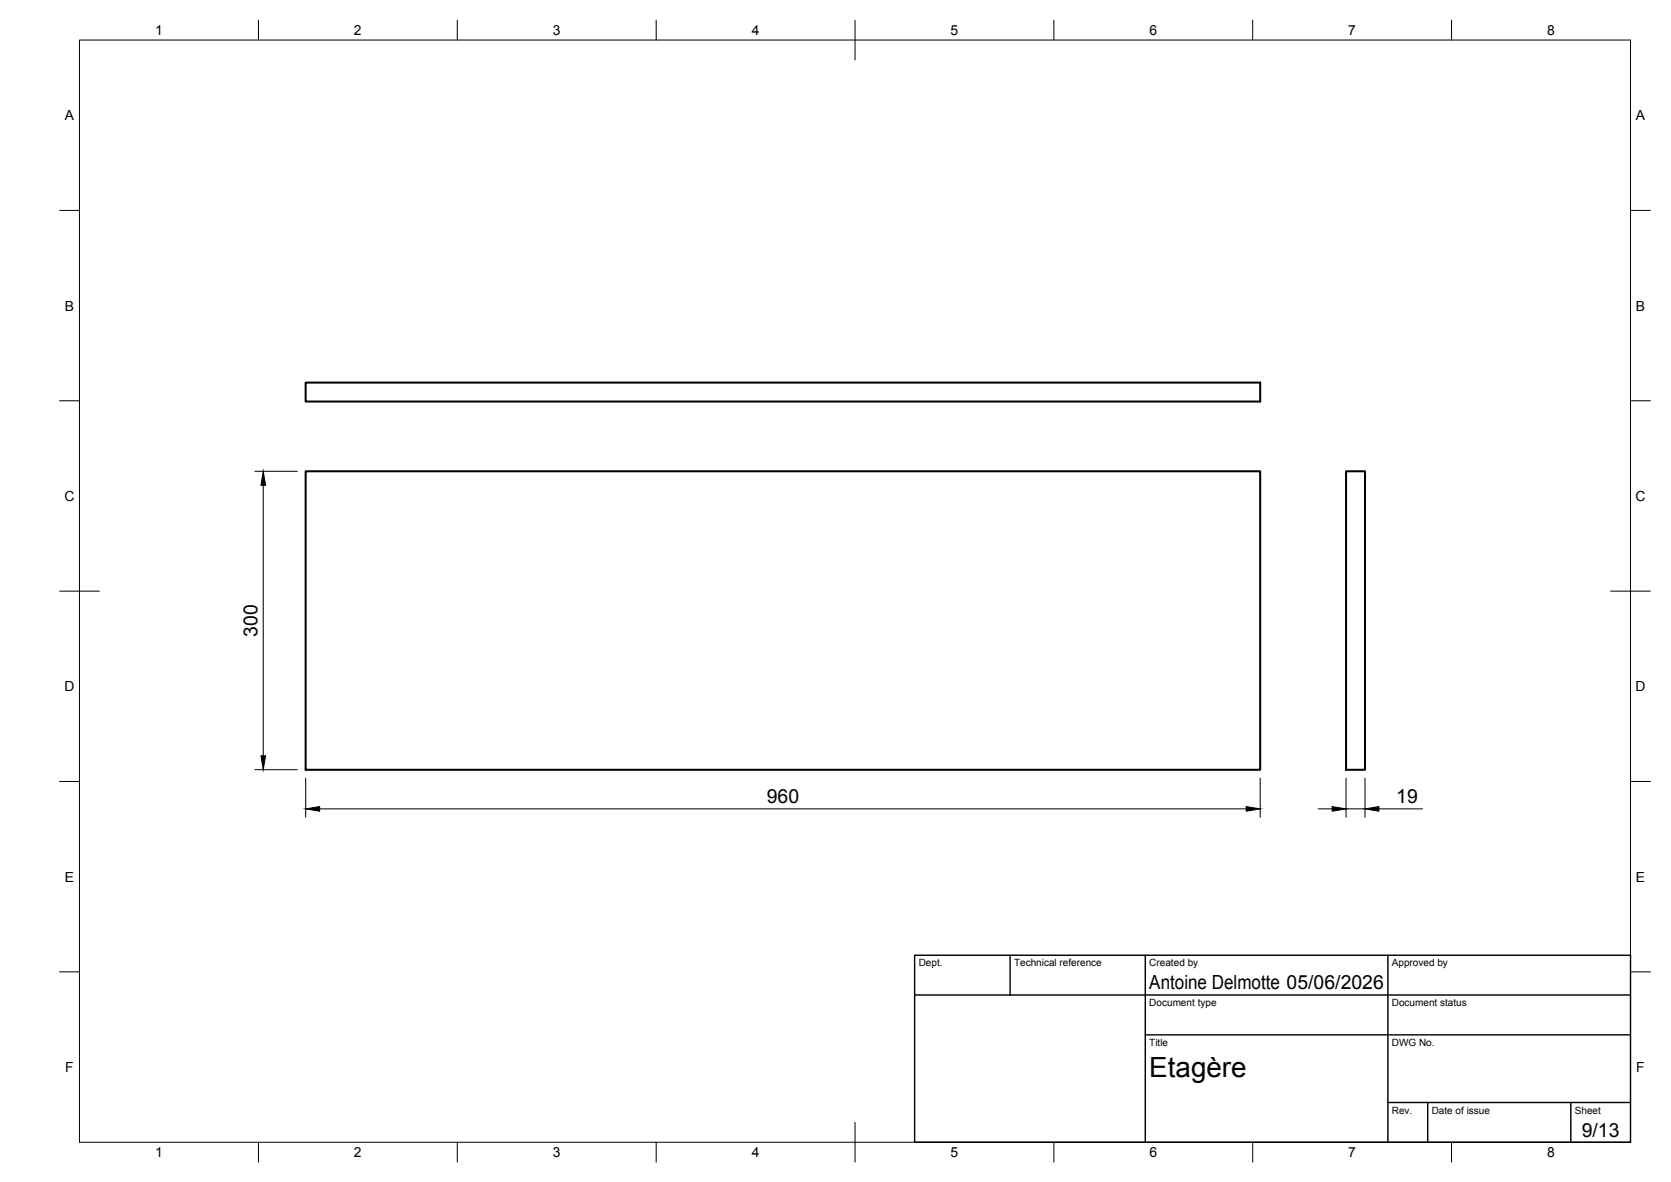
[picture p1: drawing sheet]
<svg xmlns="http://www.w3.org/2000/svg" width="420mm" height="297mm" viewBox="0 0 420 297" stroke-linecap="round" stroke-linejoin="round" font-family="sans-serif">
<!-- layer: Visible -->
<path d="M76.9 96.1h240v4.8h-240zM76.9 118.4h240v75h-240zM338.5 118.4h4.7v75h-4.7z" fill="none" stroke="#000" stroke-width=".51"/>
<!-- layer: BORDER -->
<g fill="none" stroke="#000" stroke-width=".25">
<path d="M20 10.1h390v276.9h-390zM65 5.1v5M115 5.1v5M165 5.1v5M215 5.1v10M265 5.1v5M315 5.1v5M365 5.1v5M15 52.9h5M410 52.9h5M15 100.7h5M410 100.7h5"/>
<path d="M15 148.6h10M405 148.6h10M15 196.4h5M410 196.4h5M15 244.2h5M410 244.2h5M65 287v5M115 287v5M165 287v5M215 282.1v9.9M265 287v5M315 287v5"/>
<path d="M365 287v5"/>
</g>
<!-- layer: TITLEBLOCK -->
<path d="M230 240.1h180v46.9h-180zM230 250h180M254 240.1v9.9M288 240.1v46.9M349 240.1v46.9M288 260.1h122M349 277.1h61M359 277.1v9.9M395 277.1v9.9" fill="none" stroke="#000" stroke-width=".36"/>
<!-- layer: FD_Dimensions -->
<path d="M64.1 118.4h10.7M66.2 121.9v68M64.1 193.4h10.7M76.9 195.5v9.9M316.9 195.5v9.9M338.5 195.5v9.9M343.2 195.5v9.9M80.4 203.3h233M331.5 203.3h3.5M338.5 203.3h4.7M346.7 203.3h11" fill="none" stroke="#000" stroke-width=".25"/>
<path d="M66.2 118.4l.6 3.5h-1.2zM65.6 189.9h1.2l-.6 3.5zM76.9 203.3l3.5-.6v1.2zM313.4 202.7l3.5 .6-3.5 .6zM335 202.7l3.5 .6-3.5 .6zM343.2 203.3l3.5-.6v1.2z" fill="#000" stroke="#000" stroke-width=".25"/>
<text font-size="7" x="289" y="270.6">Etagère</text>
<g font-size="4.9">
<text x="64.7" y="160" transform="rotate(-90 64.7 160)">300</text>
<text x="192.8" y="201.8">960</text>
<text x="351.1" y="201.8">19</text>
<text x="289" y="248.5">Antoine Delmotte 05/06/2026</text>
<text x="397.7" y="285.7">9/13</text>
</g>
<g font-size="3.5">
<text x="39" y="8.8">1</text>
<text x="89" y="8.8">2</text>
<text x="139" y="8.8">3</text>
<text x="189" y="8.8">4</text>
<text x="239" y="8.8">5</text>
<text x="289" y="8.8">6</text>
<text x="339" y="8.8">7</text>
<text x="389" y="8.8">8</text>
<text x="16.3" y="30.2">A</text>
<text x="411.3" y="30.2">A</text>
<text x="16.3" y="78">B</text>
<text x="411.3" y="78">B</text>
<text x="16.2" y="125.9">C</text>
<text x="411.2" y="125.9">C</text>
<text x="16.2" y="173.7">D</text>
<text x="411.2" y="173.7">D</text>
<text x="16.3" y="221.6">E</text>
<text x="411.3" y="221.6">E</text>
<text x="16.4" y="269.4">F</text>
<text x="411.4" y="269.4">F</text>
<text x="39" y="290.8">1</text>
<text x="89" y="290.8">2</text>
<text x="139" y="290.8">3</text>
<text x="189" y="290.8">4</text>
<text x="239" y="290.8">5</text>
<text x="289" y="290.8">6</text>
<text x="339" y="290.8">7</text>
<text x="389" y="290.8">8</text>
</g>
<g font-size="2.5">
<text x="231" y="242.9">Dept.</text>
<text x="255" y="242.9">Technical reference</text>
<text x="289" y="242.9">Created by</text>
<text x="350" y="242.9">Approved by</text>
<text x="289" y="252.8">Document type</text>
<text x="350" y="252.8">Document status</text>
<text x="289" y="262.9">Title</text>
<text x="350" y="262.9">DWG No.</text>
<text x="350" y="279.9">Rev.</text>
<text x="360" y="279.9">Date of issue</text>
<text x="396" y="279.9">Sheet</text>
</g>
</svg>
